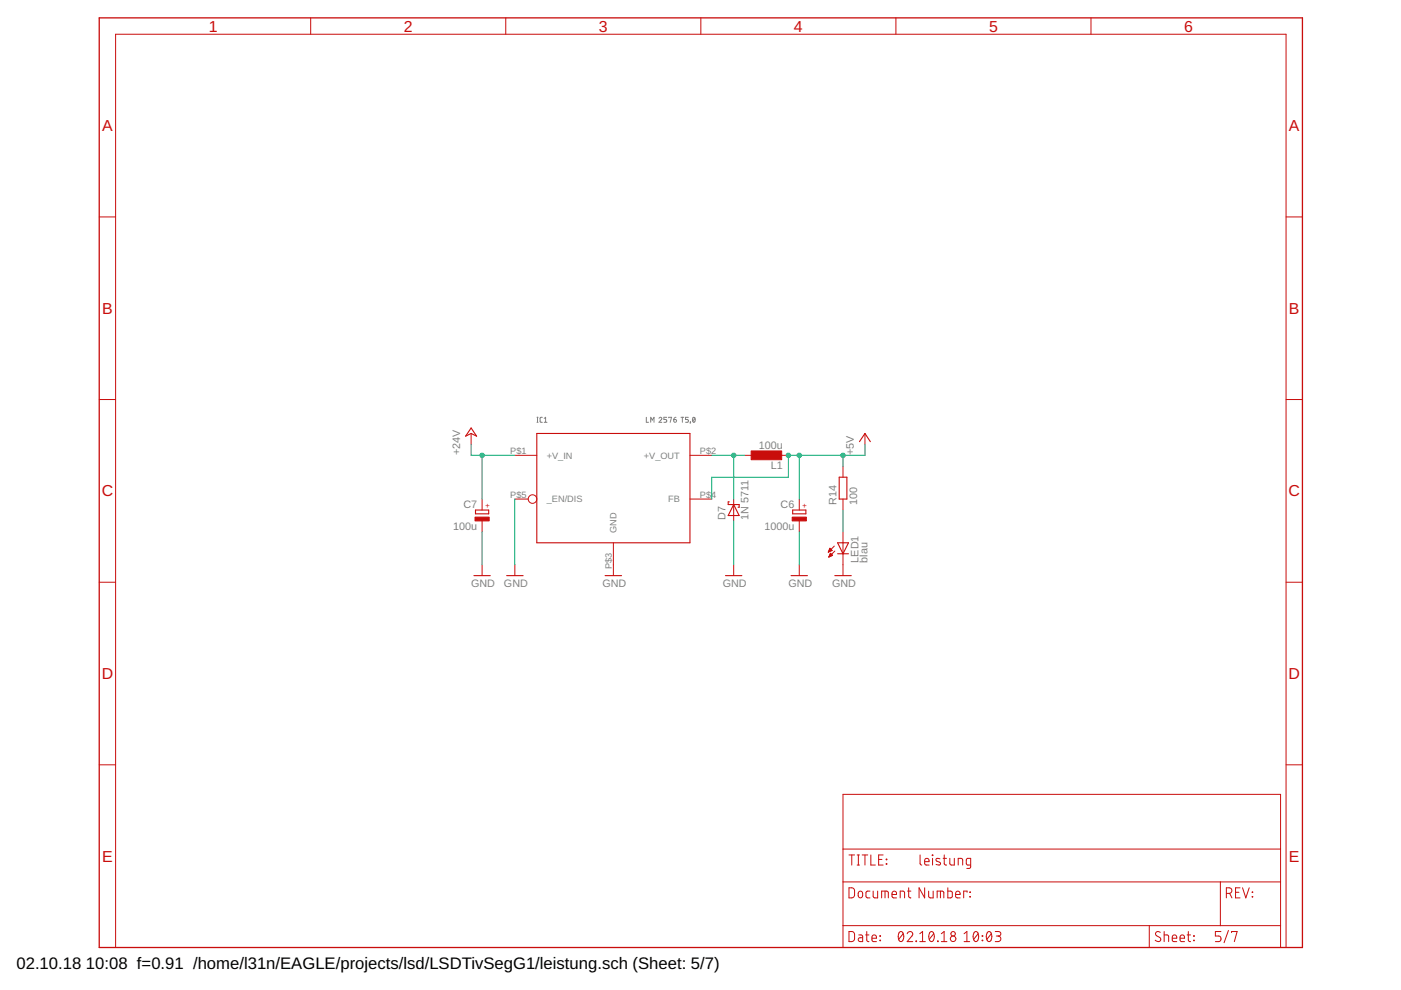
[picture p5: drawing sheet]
<svg xmlns="http://www.w3.org/2000/svg" width="297mm" height="210mm" viewBox="0 0 297 210" stroke-linecap="round" stroke-linejoin="round" font-family="sans-serif">
<g fill="none" stroke="#808080" stroke-width=".21">
<path d="M113.9 89.5h.2M113.9 88.5h.2M114 88.5v1M115 88.5h-.4l-.1 .2v.7l.5 .1M115.4 89.5h.6M115.4 88.7l.3-.2v1M137 88.5v1h.5M138 89.5v-1l.3 .6 .4-.6v1M139.7 88.7a.29 .29 0 0 1 .4-.2 .29 .29 0 0 1 .1 .4l-.5 .6h.6M141.4 88.5h-.6v.4l.4 .1 .2 .2-.2 .3h-.4M141.8 88.6l.6-.1-.3 1M142.9 88.9h.3a.29 .29 0 0 1 .2 .4 .29 .29 0 0 1-.3 .2 .29 .29 0 0 1-.2-.3z"/>
<path d="M143.3 88.5l-.3 .1-.1 .3M144.4 88.5h.6M144.7 88.5v1M145.9 88.5h-.5v.4l.4 .1 .1 .2-.1 .3h-.4M146.4 89.5h.1M146.4 89.5l-.1 .3M147 88.5a.53 .53 0 0 1 .4 .5 .53 .53 0 0 1-.4 .5l-.2-.5zM147.3 88.7l-.4 .6"/>
</g>
<g fill="none" stroke="#c90d0c" stroke-width=".23">
<path d="M99.9 90.7l1.1 1.8-1.1-.6-1.2 .6zM113.8 91.9h32.5v23.2h-32.5zM182.2 93.6l1.2-1.7 1.1 1.7M100.8 108.1h2.8v.8h-2.8zM154.6 106.4h-.2v.6h2.3v.5h-.2M155.6 107l1.1 2.3h-2.3zM168.1 108.1h2.8v.8h-2.8zM177.6 115.1h2.3l-1.2 2.3zM177.6 117.4h2.3M177.9 101.2h1.7v4.6h-1.7zM100.5 122h3.4M107.4 122h3.5"/>
<path d="M128.3 122h3.5M153.8 122h3.5M167.7 122h3.5M177 122h3.5"/>
</g>
<g fill="none" stroke="#c90d0c" stroke-width=".21">
<path d="M65.9 3.8v3.5M107.2 3.8v3.5M148.6 3.8v3.5M189.9 3.8v3.5M231.3 3.8v3.5M21 46h3.5M272.7 46h3.4M21 84.7h3.5M99.9 91.9v2.3M109.2 96.5h4.6M146.3 96.5h4.6M157.9 96.5h2.3"/>
<path d="M164.8 96.5h2.4M178.7 98.9v2.3M183.4 91.9v2.3M272.7 84.7h3.4M102.2 105.8v2.3M102.2 110.4v2.4M102.2 119.7v2.3M109.2 105.8h2.8M109.2 119.7v2.3M130 115.1v6.9M146.3 105.8h4.6M155.6 105.8v4.6"/>
<path d="M155.6 119.7v2.3M169.5 105.8v2.3M169.5 110.4v2.4M169.5 119.7v2.3M175.6 117h.1M175.7 116.9h.3M175.7 116.8h.5M175.7 118.1h.1M175.8 116.7h.6M175.8 118h.2M175.8 116.6h.5M175.8 117.9h.5"/>
<path d="M175.9 116.5h.3M175.9 117.8h.6M175.9 116.4h.2M175.9 117.7h.5M176 116.3h.1M176 117.6h.3M176 117.5h.2M176 117.3h.1M176.4 116.7l-.4-.5-.4 .9M176.4 116.7l-.8 .4M176.5 117.8l-.4-.5-.4 .8M176.5 117.8l-.8 .3"/>
<path d="M176.9 115.8l-1.3 1.3M177 116.8l-1.3 1.3M178.7 105.8v2.3M178.7 112.8v9.2M21 123.4h3.5M272.7 123.4h3.4M21 162.2h3.5M178.7 168.4h92.8v32.5h-92.8zM272.7 162.2h3.4M178.7 187h92.8M178.7 196.3h92.8M178.7 180h92.8"/>
<path d="M180 197.5h.8l.3 .4 .1 1.2-.4 .5h-.8zM180 188.2l.8 .1 .3 .3 .1 1.2-.4 .5-.8 .1zM180 181.3h1.2M180.6 181.3v2.1M181.7 181.3h.5M181.7 183.4h.5M182 181.3v2.1M182.1 198.2h.6l.2 .2v1.2h-.5a.41 .41 0 0 1-.5-.4 .41 .41 0 0 1 .5-.4h.5M182.1 189.1l.3-.2a.8 .8 0 0 1 .2 1.4h-.4l-.2-.2-.1-.7zM182.8 181.3h1.2M183.4 181.3v2.1M183.5 198.2h.7"/>
<path d="M183.8 197.5v1.9l.4 .2M184.4 188.9l-.6 .1-.2 .3 .1 1 .7 .1M184.6 181.3v2.1h1M184.9 198.9h.9a.5 .5 0 0 0-.3-.7 .5 .5 0 0 0-.6 .5l.1 .8 .8 .1M185.1 188.9v1.1l.4 .4h.6v-1.5M186.3 182.2h.7M186.6 198.4l.1 .1zM186.6 199.3l.1 .2zM186.9 190.4v-1.5l1.3 .1 .1 1.4M187.2 181.3h-.9v2.1h.9M187.6 188.9v1.5M187.9 182.2l.1 .1z"/>
<path d="M187.9 183.1l.1 .1zM189.1 189.7h1a.5 .5 0 0 0-.4-.7 .5 .5 0 0 0-.6 .4l.1 .9 .9 .1M190.7 197.7l.1-.2a.89 .89 0 0 1 .8 1.3l-.1 .3a.52 .52 0 0 1-.5 .5 .52 .52 0 0 1-.5-.5v-.8zM190.9 190.4v-1.5h.6l.3 .3v1.2M191.5 198l-1 1.2M192.3 198a.58 .58 0 0 1 .9-.5 .58 .58 0 0 1 .1 1l-1 1.1h1.2M192.4 188.9h.7M192.7 188.2v1.9l.4 .3M194.2 199.5l.1 .1zM195 199.6h1.2M195 198l.6-.5v2.1M195.1 181.3v1.9l.3 .2"/>
<path d="M196 182.7h1a.49 .49 0 0 0-.3-.7 .49 .49 0 0 0-.7 .5l.2 .8 .8 .1M196 188.2v2.2l-1.1-2.2v2.2M196.9 188.9v1.2l.4 .3h.5v-1.5M197.2 197.7l.1-.2a.89 .89 0 0 1 .8 1.3l-.1 .3a.51 .51 0 0 1-.5 .5 .51 .51 0 0 1-.5-.5l-.1-.8zM197.7 181.3l.1 .1zM197.7 182v1.4M198 198l-1 1.2M198.7 190.4v-1.5l1.3 .1 .1 1.4M198.8 199.5l.1 .1zM199.3 182.1l-.7-.1-.2 .4 .9 .5v.4l-.2 .1-.6-.1M199.4 188.9v1.5M199.6 199.6h1.2"/>
<path d="M199.6 198l.6-.5v2.1M200 182h.7M200.2 181.3v1.9l.5 .2M201 188.2v2.2l.7-.1 .2-.3v-.8l-.4-.3h-.5M201.4 182v1.2l.3 .2h.6v-1.4M202.6 189.7h1a.5 .5 0 0 0-.4-.7 .5 .5 0 0 0-.6 .4l.1 .9 .9 .1M203.2 183.4v-1.4l.8 .1 .1 1.3M204.4 199.6h1.2M204.4 198l.6-.5v2.1M205 189.2v-.3h-.7v1.5M205.6 190.1l.1 .1zM205.6 189.1l.1 .1z"/>
<path d="M205.8 183.4h-.7l-.2-.2v-1l.2-.2h.7v1.8l-.2 .3h-.6M206.6 197.7l.1-.2a.87 .87 0 0 1 .8 1.3l-.1 .3a.51 .51 0 0 1-.5 .5 .51 .51 0 0 1-.5-.5l-.1-.8zM207.4 198l-1 1.2M208.2 199.3l.2 .2zM208.2 198.4l.2 .1zM209.4 197.7l.1-.2a.87 .87 0 0 1 .8 1.3l-.1 .3a.51 .51 0 0 1-.5 .5 .51 .51 0 0 1-.5-.5l-.1-.8zM210.2 198l-1 1.2M211 197.5h.7a.48 .48 0 0 1 .5 .5 .48 .48 0 0 1-.5 .5h-.5M211.6 198.5a.59 .59 0 0 1 .6 .6 .59 .59 0 0 1-.6 .5h-.6M243.7 196.3v4.6M246 197.7a.54 .54 0 0 0-.8-.1 .54 .54 0 0 0 0 .8l.7 .4a.53 .53 0 0 1 0 .8 .53 .53 0 0 1-.8-.1l-.2-.2M246.8 198.2h.7l.3 .2v1.2"/>
<path d="M246.8 197.5v2.1M248.5 198.9h1a.5 .5 0 0 0-.3-.7 .5 .5 0 0 0-.7 .5l.1 .8 .9 .1M250.2 198.9h.9a.5 .5 0 0 0-.3-.7 .5 .5 0 0 0-.6 .5l.1 .8 .8 .1M251.7 198.2h.7M251.9 197.5l.1 1.9 .4 .2M253.1 199.3l.1 .2zM253.1 198.4l.1 .1zM258.7 187v9.3M258.9 197.5h-1.2v1h.7a.61 .61 0 0 1 .5 .6 .61 .61 0 0 1-.5 .5h-.7M260 189.4h.6a.59 .59 0 0 0 .6-.6 .59 .59 0 0 0-.6-.6h-.6v2.2M260.5 197.3l-1 2.6M260.7 189.4l.5 1"/>
<path d="M261.1 197.7v-.2h1.2l-.6 2.1M262 189.2h.7M262.9 188.2h-.9v2.2h.9M263.4 188.2l.7 2.2 .8-2.2M265.5 189.1l.1 .1zM265.5 190.1l.1 .1zM24.5 200.9v-193.6h248.2v193.6"/>
<circle cx="112.9" cy="105.8" r=".91"/>
<circle cx="202.1" cy="198" r=".47"/>
<circle cx="202.1" cy="199.1" r=".59"/>
</g>
<g fill="#c90d0c" stroke="#c90d0c" stroke-width=".21">
<path d="M168 109.6h3v.8h-3z"/>
<path d="M159.3 95.6h6.4v1.9h-6.4z"/>
<path d="M100.7 109.6h3v.8h-3z"/>
</g>
<path d="M21 3.8h255.1v197.1h-255.1z" fill="none" stroke="#c90d0c" stroke-width=".28"/>
<path d="M99.9 94.2v2.3h9.3M102.2 96.5v9.3M150.9 96.5h7M155.6 96.5v9.3M169.5 96.5v9.3M178.7 96.5v2.4M183.4 94.2v2.3h-16.2v4.7h-16.3v4.6M102.2 112.8v6.9M109.2 105.8v13.9M155.6 110.4v9.3M169.5 112.8v6.9M178.7 108.1v4.7" fill="none" stroke="#0dab76" stroke-width=".21"/>
<g fill="#0dab76" stroke="#0dab76" stroke-width=".21">
<circle cx="102.2" cy="96.5" r=".47"/>
<circle cx="178.7" cy="96.5" r=".47"/>
<circle cx="169.5" cy="96.5" r=".47"/>
<circle cx="167.2" cy="96.5" r=".47"/>
<circle cx="155.6" cy="96.5" r=".47"/>
</g>
<g font-size="3.5">
<text x="3.5" y="205.4">02.10.18</text>
<text x="18.2" y="205.4">10:08 f=0.91 /home/l31n/EAGLE/projects/lsd/LSDTivSegG1/leistung.sch (Sheet: 5/7)</text>
</g>
<g font-size="3.4" fill="#c90d0c">
<text x="44.3" y="6.7">1</text>
<text x="85.6" y="6.7">2</text>
<text x="127" y="6.7">3</text>
<text x="168.3" y="6.7">4</text>
<text x="209.7" y="6.7">5</text>
<text x="251.1" y="6.7">6</text>
<text x="21.7" y="27.8">A</text>
<text x="273.3" y="27.8">A</text>
<text x="21.7" y="66.5">B</text>
<text x="273.3" y="66.5">B</text>
<text x="21.6" y="105.3">C</text>
<text x="273.2" y="105.3">C</text>
<text x="21.6" y="144">D</text>
<text x="273.2" y="144">D</text>
<text x="21.7" y="182.7">E</text>
<text x="273.3" y="182.7">E</text>
</g>
<g font-size="2.3" fill="#808080">
<text x="160.9" y="95.2">100u</text>
<text x="97.6" y="96.5" transform="rotate(-90 97.6 96.5)">+24V</text>
<text x="163.4" y="99.5">L1</text>
<text x="181.1" y="96.5" transform="rotate(-90 181.1 96.5)">+5V</text>
<text x="98.2" y="107.7">C7</text>
<text x="165.5" y="107.7">C6</text>
<text x="177.4" y="107" transform="rotate(-90 177.4 107)">R14</text>
<text x="181.8" y="107" transform="rotate(-90 181.8 107)">100</text>
<text x="96.1" y="112.3">100u</text>
<text x="153.8" y="110.2" transform="rotate(-90 153.8 110.2)">D7</text>
<text x="158.7" y="110.2" transform="rotate(-90 158.7 110.2)">1N 5711</text>
<text x="162.1" y="112.3">1000u</text>
<text x="182" y="119.3" transform="rotate(-90 182 119.3)">LED1</text>
<text x="184" y="119.3" transform="rotate(-90 184 119.3)">blau</text>
<text x="99.9" y="124.4">GND</text>
<text x="106.8" y="124.4">GND</text>
<text x="127.7" y="124.4">GND</text>
<text x="153.2" y="124.4">GND</text>
<text x="167.1" y="124.4">GND</text>
<text x="176.4" y="124.4">GND</text>
</g>
<g font-size="1.9" fill="#808080">
<text x="108.2" y="96.2">P$1</text>
<text x="115.9" y="97.2">+V_IN</text>
<text x="136.5" y="97.2">+V_OUT</text>
<text x="148.4" y="96.2">P$2</text>
<text x="108.2" y="105.5">P$5</text>
<text x="115.9" y="106.5">_EN/DIS</text>
<text x="141.6" y="106.5">FB</text>
<text x="148.4" y="105.5">P$4</text>
<text x="130.7" y="113" transform="rotate(-90 130.7 113)">GND</text>
<text x="129.7" y="120.7" transform="rotate(-90 129.7 120.7)">P$3</text>
</g>
<g font-size="1.6" fill="#c90d0c">
<text x="103.9" y="107.8" transform="rotate(-90 103.9 107.8)">+</text>
<text x="171.2" y="107.8" transform="rotate(-90 171.2 107.8)">+</text>
</g>
</svg>
